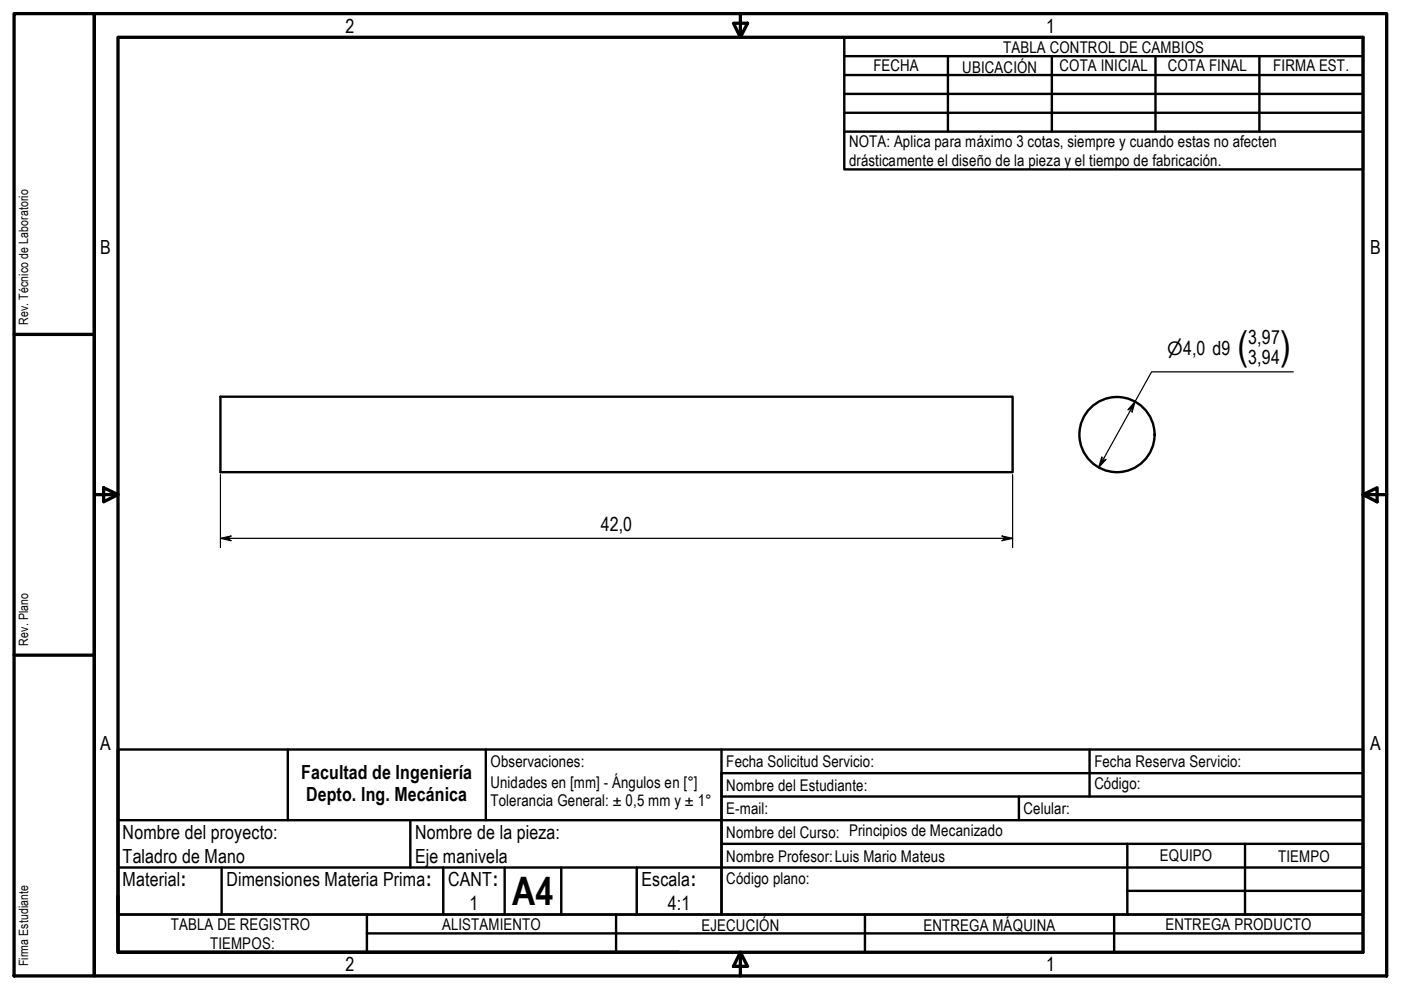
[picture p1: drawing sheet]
<svg xmlns="http://www.w3.org/2000/svg" width="297mm" height="210mm" viewBox="0 0 297 210" stroke-linecap="round" stroke-linejoin="round" font-family="sans-serif">
<!-- layer: Visible (ISO) -->
<g fill="none" stroke="#000" stroke-width=".51">
<path d="M46.7 84.1h168v16h-168z"/>
<circle cx="236.8" cy="92.1" r="8"/>
</g>
<!-- layer: Title (ISO) -->
<g fill="none" stroke="#000" stroke-width=".51">
<path d="M179 7.9h110v28h-110zM179 19.9h110M179 15.9h110M179 11.9h110M201 11.9v16M223 11.9v16M245 11.9v16M267 11.9v16M179 23.9h110M179 27.9h110M25 158.9h264v35h-136v-30h136M25 158.9v35h128v-35"/>
<path d="M25 158.9v35M61 158.9v15M103 158.9v15M231 158.9v10M25 173.9h264M87 173.9v10M153 178.9h136v15M153 168.9h136M216 168.9v5M239 178.9v15M264 178.9v15M25 193.9h264v8h-264z"/>
<path d="M25 183.9h264M47 183.9v10M77.8 193.9v8M77.8 197.9h211.2M94 183.9v10M107 183.9v10M119 183.9v10M130.6 193.9v8M135 183.9v10M183.4 193.9v8M236.2 193.9v8M239 188.9h50"/>
</g>
<!-- layer: Border (ISO) -->
<g fill="none" stroke="#000" stroke-width=".7">
<path d="M3 2.9h17v204h-17zM20 2.9h274v204h-274zM25 7.9h264v194h-264zM155.5 4.9h3l-1.5 3zM157 2.9v5M3 70.9h17M20 104.9h5M22 103.4l3 1.5-3 1.5zM289 104.9l3-1.5v3zM289 104.9h5M3 138.9h17M25 189.9v12h119"/>
<path d="M157 201.9l1.5 3h-3zM157 201.9v5"/>
</g>
<!-- layer: Dimension (ISO) -->
<path d="M274.2 78.8h-30l-11.3 20.4M233.6 96.9l.1 .9 .8-.4-1.6 1.8zM240.7 85.1l-.7 2.3v-.9l-.9 .4zM46.7 114.1l2.3-.5-.8 .5 .8 .6zM46.7 114.1h168M46.7 100.6v15.5M212.4 113.6l2.3 .5-2.3 .6 .8-.6zM214.7 100.6v15.5" fill="none" stroke="#000" stroke-width=".25"/>
<g fill="#000">
<path d="M233.6 96.9l.1 .9 .8-.4-1.6 1.8z" fill-rule="evenodd"/>
<path d="M240.7 85.1l-.7 2.3v-.9l-.9 .4z" fill-rule="evenodd"/>
<path d="M46.7 114.1l2.3-.5-.8 .5 .8 .6z" fill-rule="evenodd"/>
<path d="M212.4 113.6l2.3 .5-2.3 .6 .8-.6z" fill-rule="evenodd"/>
</g>
<g font-size="8.3">
<text x="262.4" y="76">(</text>
<text x="271.4" y="76">)</text>
<text x="108.6" y="191.9">A4</text>
</g>
<g font-size="4.1">
<text x="73.3" y="6.9">2</text>
<text x="221.8" y="6.9">1</text>
<text x="21.2" y="53.9">B</text>
<text x="290.5" y="53.9">B</text>
<text x="264.7" y="77.3">3,94</text>
<text x="264.7" y="72.9">3,97</text>
<text x="127.4" y="112.6">42,0</text>
<text x="21.2" y="158.9">A</text>
<text x="290.5" y="158.9">A</text>
<text x="63.9" y="165.1">Facultad de Ingeniería</text>
<text x="64.9" y="169.8">Depto. Ing. Mecánica</text>
<text x="26" y="177.9">Nombre del proyecto:</text>
<text x="88" y="177.9">Nombre de la pieza:</text>
<text x="26" y="182.9">Taladro de Mano</text>
<text x="88" y="182.9">Eje manivela</text>
<text x="26" y="187.9">Material:</text>
<text x="48" y="187.9">Dimensiones Materia Prima:</text>
<text x="95" y="187.9">CANT:</text>
<text x="136" y="187.9">Escala:</text>
<text x="99.6" y="192.9">1</text>
<text x="141.6" y="192.9">4:1</text>
<text x="73.3" y="205.9">2</text>
<text x="221.8" y="205.9">1</text>
</g>
<text font-size="3.9" x="247.5" y="75.3">⌀4,0 d9</text>
<g font-size="3.4">
<text x="212.7" y="11.1">TABLA CONTROL DE CAMBIOS</text>
<text x="185.2" y="15.1">FECHA</text>
<text x="204" y="15.5">UBICACIÓN</text>
<text x="224.6" y="15.1">COTA INICIAL</text>
<text x="247.6" y="15.1">COTA FINAL</text>
<text x="269.9" y="15.1">FIRMA EST.</text>
<text x="180" y="31.2">NOTA: Aplica para máximo 3 cotas, siempre y cuando estas no afecten</text>
<text x="180" y="35.2">drásticamente el diseño de la pieza y el tiempo de fabricación.</text>
<text x="104" y="167.1">Unidades en [mm] - Ángulos en [°]</text>
<text x="104" y="162.7">Observaciones:</text>
<text x="154" y="167.6">Nombre del Estudiante:</text>
<text x="154" y="162.7">Fecha Solicitud Servicio:</text>
<text x="232" y="167.3">Código:</text>
<text x="232" y="162.7">Fecha Reserva Servicio:</text>
<text x="104" y="170.8">Tolerancia General: ± 0,5 mm y ± 1°</text>
<text x="154" y="172.6">E-mail:</text>
<text x="217" y="172.6">Celular:</text>
<text x="154" y="177.6">Nombre del Curso: Principios de Mecanizado</text>
<text x="154" y="182.7">Nombre Profesor:Luis Mario Mateus</text>
<text x="245.9" y="182.6">EQUIPO</text>
<text x="271" y="182.7">TIEMPO</text>
<text x="154" y="187.4">Código plano:</text>
<text x="36.2" y="197.2">TABLA DE REGISTRO</text>
<text x="93.7" y="197.1">ALISTAMIENTO</text>
<text x="148.7" y="197.5">EJECUCIÓN</text>
<text x="195.8" y="197.4">ENTREGA MÁQUINA</text>
<text x="247.1" y="197.1">ENTREGA PRODUCTO</text>
<text x="44.6" y="201.1">TIEMPOS:</text>
</g>
<g font-size="2.7">
<text x="6" y="68.9" transform="rotate(-90 6 68.9)">Rev. Técnico de Laboratorio</text>
<text x="6" y="136.9" transform="rotate(-90 6 136.9)">Rev. Plano</text>
<text x="6" y="204.9" transform="rotate(-90 6 204.9)">Firma Estudiante</text>
</g>
</svg>
